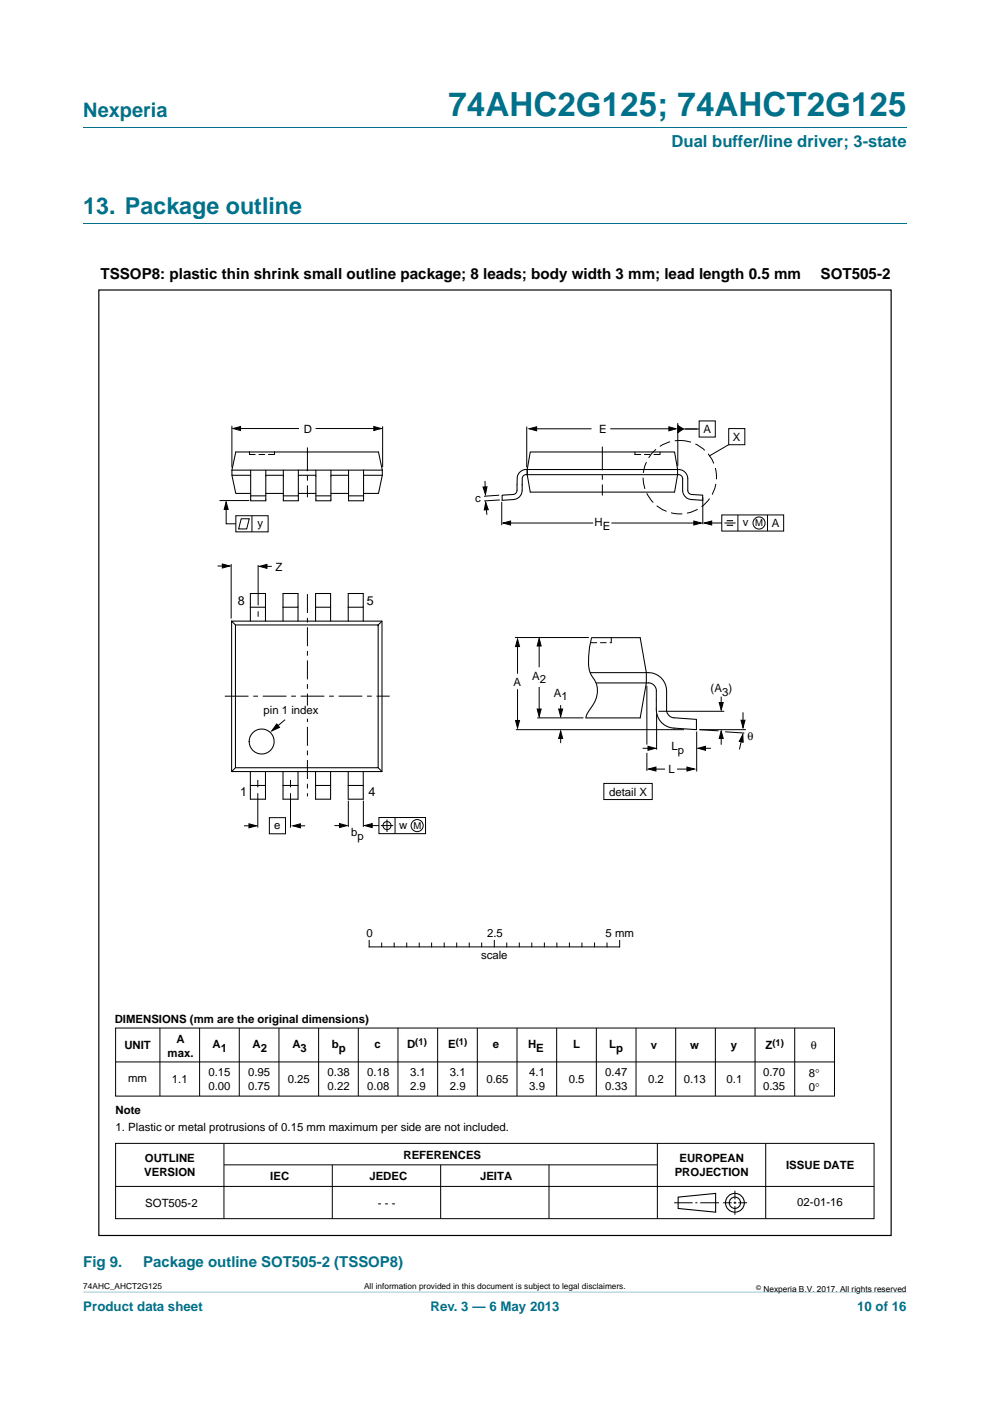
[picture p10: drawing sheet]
<svg xmlns="http://www.w3.org/2000/svg" width="210mm" height="297mm" viewBox="0 0 210 297" stroke-linecap="round" stroke-linejoin="round" font-family="sans-serif">
<path d="M17.7 273.9l174.6 .1z" fill="#00718a"/>
<path d="M17.7 27h174.6M17.7 47.4h174.6" fill="none" stroke="#00718a" stroke-width=".21"/>
<g fill="none" stroke="#000" stroke-width=".21">
<path d="M49.2 90.3v8.8M50.4 90.9h13M66.9 90.9h13.1M81.2 90.4v8.6M111.7 90.4v8.7M112.9 90.9h12.6M129.4 90.9h13.3M143.8 89.7v9.1M144.3 91h4M148.3 89.2h3.4v3.5h-3.4zM154.6 90.9h3.4v3.4h-3.4zM154.6 94.3l-4.2 2.4"/>
<path d="M46.6 106.1h6.3M48 107v4.1h2M49 119.6v11.5M50 109.3h6.9v3.5h-6.9zM51.2 110h1.7l-.6 2.1h-1.7zM53.4 109.3v3.5M54.8 119.8v8.5M102.9 102v2.3M103.1 107.1l.2 2M105.9 105l-3.2 .2M106 106l-3.3 .2M106.4 106.4v5"/>
<path d="M107.5 110.9h18.3M129.7 110.9h18M149.1 105.4v5.8M150.2 110.9h2.9M153.1 109.2h13.1v3.4h-13.1zM153.6 110.9h2.4M156.5 109.2v3.4M162.8 109.2v3.4M46.1 120h2M54.8 129.6v1.2M55.6 120.1h2M109.2 135.2h15.7"/>
<path d="M109.8 136.6v6.2M114.4 136v5.5M60.5 152.6l-2.5 2M109.4 154.7h35.7M109.8 146.1v7.2M113.9 152.2h9.8M114.4 145.7v5.5M118.9 149.5v1.9M118.9 156v1.6M136.3 158.7h1.6M137.2 145.4v12.5M137.2 159.6v3.8"/>
<path d="M139.3 151.3v7.6M139.7 150.8h13.9M147.8 155.1v8.5M148.3 154.7l4.1 .3M148.4 154.7h9.8M149 158.7h1.8M153 147.7v1.9M153 156v1.9M153.8 155.2l4.1 .2M157.4 156.3l-.6 2.6M157.6 151v2.6M51.7 175.1h1.9"/>
<path d="M54.7 165.4v1.5M54.7 168.2v7.3M57.1 173.4h3.5v3.4h-3.5zM61.6 165.4v1.5M61.6 168.2v7.3M62.9 175.1h1.8M70.9 175h1.9M73.9 169.8v5.5M77.1 169.8v5.5M78.2 175h2.2M80.4 173.3h9.9v3.4h-9.9zM80.8 175h2.6"/>
<path d="M82.1 173.7v2.7M83.8 173.3v3.4M128.1 166.1h10.2v3.4h-10.2zM138.2 163.1h2.9M143.6 163.1h2.9M78.3 199.4v1.4h53.1M81 199.9v.8M83.6 199.9v.8M86.3 199.9v.8M88.9 199.9v.8M91.5 199.9v.8M94.2 199.9v.8"/>
<path d="M96.9 199.9v.8M99.5 199.9v.8M102.2 199.9v.8M104.8 199.4v1.3M107.5 199.9v.8M110.1 199.9v.8M112.8 199.9v.8M115.5 199.9v.8M118.1 199.9v.8M120.8 199.9v.8M123.4 199.9v.8M126.1 199.9v.8"/>
<path d="M128.7 199.9v.8M131.4 199.4v1.3M24.5 218h152.5v14.4h-152.5zM33.9 218v14.4M42.3 218v14.4M50.8 218v14.4M59.2 218v14.4M67.6 218v14.4M76 218v14.4M84.4 217.9v14.5M92.8 218v14.4M101.2 218v14.4"/>
<path d="M109.7 218v14.4M118.1 218v14.4M126.5 218v14.4M134.9 218v14.4M143.3 218v14.4M151.7 218v14.4M160.1 217.9v14.5M168.6 218v14.4M24.5 225.2h152.5M24.5 242.4h160.9v16h-160.9zM24.5 251.5h160.9M47.5 242.4v16"/>
<path d="M47.5 247h91.8M70.5 247v11.4M93.5 247v11.4M116.4 247v11.4M139.4 242.4v16M143 255h3.9M147.5 255h.4M148.5 255h4M153.4 255h1.8M155.6 255h.6M155.9 252.4v1.9M155.9 254.8v.5"/>
<path d="M155.9 255.7v1.9M156.6 255h1.8M162.4 242.4v16"/>
<circle cx="161" cy="110.9" r="1.28"/>
<circle cx="82.1" cy="175" r=".86"/>
<circle cx="88.5" cy="175" r="1.28"/>
</g>
<g fill="none" stroke="#000" stroke-width=".23">
<path d="M143.8 253.8l8-.8v4l-8-.8z"/>
<circle cx="155.9" cy="255" r="1.99"/>
<circle cx="155.9" cy="255" r="1.2"/>
</g>
<g fill="#000" stroke="#000" stroke-width=".21">
<path d="M49.4 90.9l1.6-.5v.9zM79.3 90.4l1.6 .5-1.6 .4zM112.2 90.9l1.6-.4v.8zM141.9 90.5l1.5 .4-1.5 .4zM143.8 90.2l1.1 .8-1.1 .7zM47.2 119.6l1.5 .4-1.5 .4zM48 106.4l.4 1.6h-.9zM102.4 103.3l.9-.1-.3 1.6zM103 106.5l.6 1.6h-.9zM106.7 110.9l1.6-.4v.8zM147.2 110.5l1.6 .4-1.6 .4zM149.4 110.9l1.6-.4v.8z"/>
<path d="M55 120.1l1.6-.4v.8zM109.8 135.5l.4 1.6h-.9zM114.4 135.4l.4 1.6h-.9zM58.7 153.5l.6 .7-1.7 .8zM109.3 152.8h.9l-.4 1.5zM113.9 150.3h.9l-.4 1.6zM118.9 155l.4 1.6h-.8zM118.5 150.3h.8l-.4 1.6zM137.4 158.2l1.6 .5-1.6 .4zM148.1 158.7l1.5-.5v.9zM153 155l.4 1.6h-.9zM152.5 148.9h.9l-.4 1.6z"/>
<path d="M157.6 155.7v1.7l-.8-.2zM157.2 152.7h.8l-.4 1.6zM52.8 174.7l1.6 .4-1.6 .4zM62.1 175.1l1.6-.4v.8zM72 174.6l1.6 .4-1.6 .5zM77.4 175l1.5-.4v.9zM137.5 163.1l1.6-.5v.9zM145.7 162.6l1.6 .5-1.6 .4z"/>
</g>
<path d="M65.2 94.9v10.5M127.8 94.7v10.4M47.7 147.6h35" fill="none" stroke="#000" stroke-width=".21" stroke-dasharray="5 1 1 1" stroke-linecap="butt"/>
<path d="M65.2 125.9v42.9" fill="none" stroke="#000" stroke-width=".21" stroke-dasharray="4 1 1 1" stroke-linecap="butt"/>
<path d="M154.1 110.4h1.4M154.1 111.4h1.4" fill="none" stroke="#000" stroke-width=".24"/>
<circle cx="144.2" cy="101.2" r="7.8" fill="none" stroke="#000" stroke-width=".21" stroke-dasharray="2.4 1" stroke-linecap="butt"/>
<path d="M21 61.5h168v200.4h-168z" fill="none" stroke="#000" stroke-width=".25"/>
<path d="M64.7 149.7h.8v2.6h-.8z" fill="#fff" stroke="#fff" stroke-width=".21"/>
<g fill="none" stroke="#000" stroke-width=".22">
<path d="M49.2 99.7l.8-3.9h30.3l.8 3.9M49.2 99.7h14.1M49.2 99.7v1.1h4M56.4 99.7v6.5h-3.2v-6.5M63.3 99.7h13.8M63.3 99.7v6.5h-3.2v-6.5M70.2 99.7v6.5h-3.2v-6.5M77.1 99.7h4M77.1 99.7v6.5h-3.2v-6.5M81.1 99.7v1.1M112.5 95.8h30.6l.6 3.7v1.1l-.6 3.7h-30.6l-.7-3.7v-1.1zM49.2 100.8l.8 3.8h3.2"/>
<path d="M53.2 105.1h3.2M56.4 100.8h3.7M56.4 104.6h3.7M60.1 105.1h3.2M63.3 104.6h3.7M63.3 100.8h3.7M67 105.1h3.2M70.2 100.8h3.7M70.2 104.6h3.7M73.9 105.1h3.2M77.1 100.8h4M81.1 100.8l-.8 3.8h-3.2"/>
<path d="M146.6 105.9l2.4 .2v-1.1l-2.4-.2a.85 .85 0 0 1-.7-.8v-2.5a1.95 1.95 0 0 0-2-2h-32.3a1.96 1.96 0 0 0-1.9 1.7l-.1 2.9a.85 .85 0 0 1-.7 .7l-2.4 .2v1.1l2.5-.2M146.6 105.9a1.94 1.94 0 0 1-1.8-1.9v-2.5a.85 .85 0 0 0-.9-.9h-32.3a.8 .8 0 0 0-.8 .7v1.4a2.49 2.49 0 0 1-1.5 3.1l-.4 .1M49.1 131.7l.8 .8M49.1 131.7h31.9v31.9h-31.9zM49.9 132.5h30.3v30.3h-30.3zM53.1 128.7h3.2v-2.9h-3.2v5.9M56.3 128.7v3M60 128.7h3.2v-2.9h-3.2v5.9M63.2 128.7v3M66.9 128.7h3.2v-2.9h-3.2v5.9M70.1 128.7v3M73.9 128.7h3.1v-2.9h-3.1v5.9"/>
<path d="M77 128.7v3M81 131.7l-.8 .8M125.5 135.2a15.6 15.6 0 0 0-.4 7.1l.2 .6a5.3 5.3 0 0 1 0 7.3 4 4 0 0 0-1 2M125.6 135.2h10.2l1.3 7.4v2.2l-1.3 7.4h-11.6M125.2 142.6h12.3a3.9 3.9 0 0 1 3.9 3.9v4a1.67 1.67 0 0 0 1.5 1.7l4.8 .3v2.2M137.5 144.8a1.72 1.72 0 0 1 1.7 1.7M137.5 144.8h-11M139.2 146.5v4a3.9 3.9 0 0 0 3.9 3.9l4.6 .3M147.7 154.7h.1M49.9 162.8l-.8 .8M53.1 163.6v5.8h3.2v-2.9M56.3 163.6v2.9h-3.2"/>
<path d="M60 163.6v5.8h3.2v-2.9M63.2 163.6v2.9h-3.2M66.9 163.6v5.8h3.2v-2.9M70.1 163.6v2.9h-3.2M73.9 163.6v5.8h3.1v-2.9M77 163.6v2.9h-3.1M80.2 162.8l.8 .8"/>
<circle cx="55.5" cy="157.2" r="2.65"/>
</g>
<path d="M52.9 96.4h5.3M52.9 96.4v-.6M58.2 96.4v-.6M134.7 95.8v.6M134.7 96.4h5.3M140 96.4v-.6M125.4 136.3h4.3M129.7 135.2v1.1" fill="none" stroke="#000" stroke-width=".21" stroke-dasharray="1.2 .8 1.2 .8"/>
<text font-size="7" fill="#00718a" x="95.1" y="24.6">74AHC2G125; 74AHCT2G125</text>
<text font-size="4.9" fill="#00718a" x="17.7" y="45.4">13. Package outline</text>
<text font-size="4.2" fill="#00718a" x="17.7" y="24.9">Nexperia</text>
<text font-size="3.5" fill="#00718a" x="142.4" y="31.1">Dual buffer/line driver; 3-state</text>
<g font-size="3.2">
<text x="21.3" y="59.1">TSSOP8: plastic thin shrink small outline package; 8 leads; body width 3 mm; lead length 0.5 mm</text>
<text x="174" y="59.2">SOT505-2</text>
</g>
<g font-size="3.2" fill="#00718a">
<text x="17.7" y="268.6">Fig 9.</text>
<text x="30.4" y="268.6">Package outline SOT505-2 (TSSOP8)</text>
</g>
<g font-size="2.8" fill="#00718a">
<text x="17.7" y="277.9">Product data sheet</text>
<text x="91.3" y="277.9">Rev. 3 — 6 May 2013</text>
<text x="181.8" y="277.9">10 of 16</text>
</g>
<g font-size="2.7">
<text x="50.5" y="128.3">8</text>
<text x="77.8" y="128.3">5</text>
<text x="50.9" y="168.8">1</text>
<text x="78.1" y="168.8">4</text>
</g>
<g font-size="2.4">
<text x="64.4" y="91.7">D</text>
<text x="127.1" y="91.8">E</text>
<text x="149.2" y="91.8">A</text>
<text x="155.5" y="93.5">X</text>
<text x="100.8" y="106.4">c</text>
<text x="54.6" y="111.8">y</text>
<text x="126.1" y="111.5">H</text>
<text x="127.9" y="112.3">E</text>
<text x="157.6" y="111.6">v</text>
<text x="163.7" y="111.8">A</text>
<text x="58.5" y="121.1">Z</text>
<text x="108.9" y="145.5">A</text>
<text x="112.9" y="144.1">A</text>
<text x="114.5" y="144.9">2</text>
<text x="117.5" y="147.7">A</text>
<text x="119.1" y="148.5">1</text>
<text x="150.7" y="146.7">(A )</text>
<text x="153.1" y="147.5">3</text>
<text x="55.9" y="151.4">pin 1 index</text>
<text x="142.4" y="159">L</text>
<text x="143.7" y="159.8">p</text>
<text x="158.5" y="156.9">θ</text>
<text x="141.8" y="163.9">L</text>
<text x="129.2" y="168.7">detail X</text>
<text x="58.2" y="175.8">e</text>
<text x="74.5" y="177.2">b</text>
<text x="75.9" y="178.1">p</text>
<text x="84.7" y="175.8">w</text>
<text x="77.8" y="198.6">0</text>
<text x="102" y="203.4">scale</text>
<text x="103.3" y="198.6">2.5</text>
<text x="128.4" y="198.6">5 mm</text>
<text x="24.3" y="216.8">DIMENSIONS (mm are the original dimensions)</text>
<text x="37.4" y="221.1">A</text>
<text x="26.4" y="222.5">UNIT</text>
<text x="35.5" y="224">max.</text>
<text x="45.1" y="222.3">A</text>
<text x="46.8" y="223.1">1</text>
<text x="53.6" y="222.3">A</text>
<text x="55.3" y="223.1">2</text>
<text x="62" y="222.3">A</text>
<text x="63.8" y="223.1">3</text>
<text x="70.4" y="222.3">b</text>
<text x="71.9" y="223.1">p</text>
<text x="79.4" y="222.3">c</text>
<text x="86.3" y="222.3">D</text>
<text x="95.1" y="222.3">E</text>
<text x="104.6" y="222.3">e</text>
<text x="112" y="222.3">H</text>
<text x="113.7" y="223.1">E</text>
<text x="121.6" y="222.3">L</text>
<text x="129.2" y="222.3">L</text>
<text x="130.7" y="223.1">p</text>
<text x="138" y="222.5">v</text>
<text x="146.4" y="222.5">w</text>
<text x="155" y="222.5">y</text>
<text x="162.4" y="222.5">Z</text>
<text x="172" y="222.5">θ</text>
<text x="27.2" y="229.4">mm</text>
<text x="36.5" y="229.6">1.1</text>
<text x="44.2" y="228.2">0.15</text>
<text x="44.2" y="231.1">0.00</text>
<text x="52.6" y="228.2">0.95</text>
<text x="52.6" y="231.1">0.75</text>
<text x="61" y="229.7">0.25</text>
<text x="69.5" y="228.2">0.38</text>
<text x="69.5" y="231.1">0.22</text>
<text x="77.9" y="228.2">0.18</text>
<text x="77.9" y="231.1">0.08</text>
<text x="87" y="228.2">3.1</text>
<text x="87" y="231.1">2.9</text>
<text x="95.4" y="228.2">3.1</text>
<text x="95.4" y="231.1">2.9</text>
<text x="103.2" y="229.6">0.65</text>
<text x="112.3" y="228.2">4.1</text>
<text x="112.3" y="231.1">3.9</text>
<text x="120.6" y="229.6">0.5</text>
<text x="128.4" y="228.2">0.47</text>
<text x="128.4" y="231.1">0.33</text>
<text x="137.5" y="229.6">0.2</text>
<text x="145" y="229.6">0.13</text>
<text x="154.1" y="229.6">0.1</text>
<text x="161.9" y="228.2">0.70</text>
<text x="161.9" y="231.1">0.35</text>
<text x="171.5" y="228.4">8°</text>
<text x="171.5" y="231.3">0°</text>
<text x="24.5" y="236.2">Note</text>
<text x="24.5" y="239.9">1. Plastic or metal protrusions of 0.15 mm maximum per side are not included.</text>
<text x="85.6" y="245.7">REFERENCES</text>
<text x="30.6" y="249.3">VERSION</text>
<text x="30.7" y="246.4">OUTLINE</text>
<text x="57.3" y="250.2">IEC</text>
<text x="78.3" y="250.2">JEDEC</text>
<text x="101.8" y="250.2">JEITA</text>
<text x="143.1" y="249.3">PROJECTION</text>
<text x="144.1" y="246.4">EUROPEAN</text>
<text x="166.7" y="247.9">ISSUE DATE</text>
<text x="30.8" y="255.8">SOT505-2</text>
<text x="80.1" y="255.8">- - -</text>
<text x="169.1" y="255.7">02-01-16</text>
</g>
<g font-size="2">
<text x="160.2" y="111.6">M</text>
<text x="87.7" y="175.8">M</text>
<text x="88.1" y="221.5">(1)</text>
<text x="96.7" y="221.5">(1)</text>
<text x="163.8" y="221.7">(1)</text>
</g>
<g font-size="1.8">
<text x="17.7" y="273.3">74AHC_AHCT2G125</text>
<text x="77.2" y="273.3">All information provided in this document is subject to legal disclaimers.</text>
<text x="161.9" y="273.9">Nexperia B.V. 2017. All rights reserved</text>
</g>
<text font-size="1.4" x="160.4" y="273.4">©</text>
</svg>
